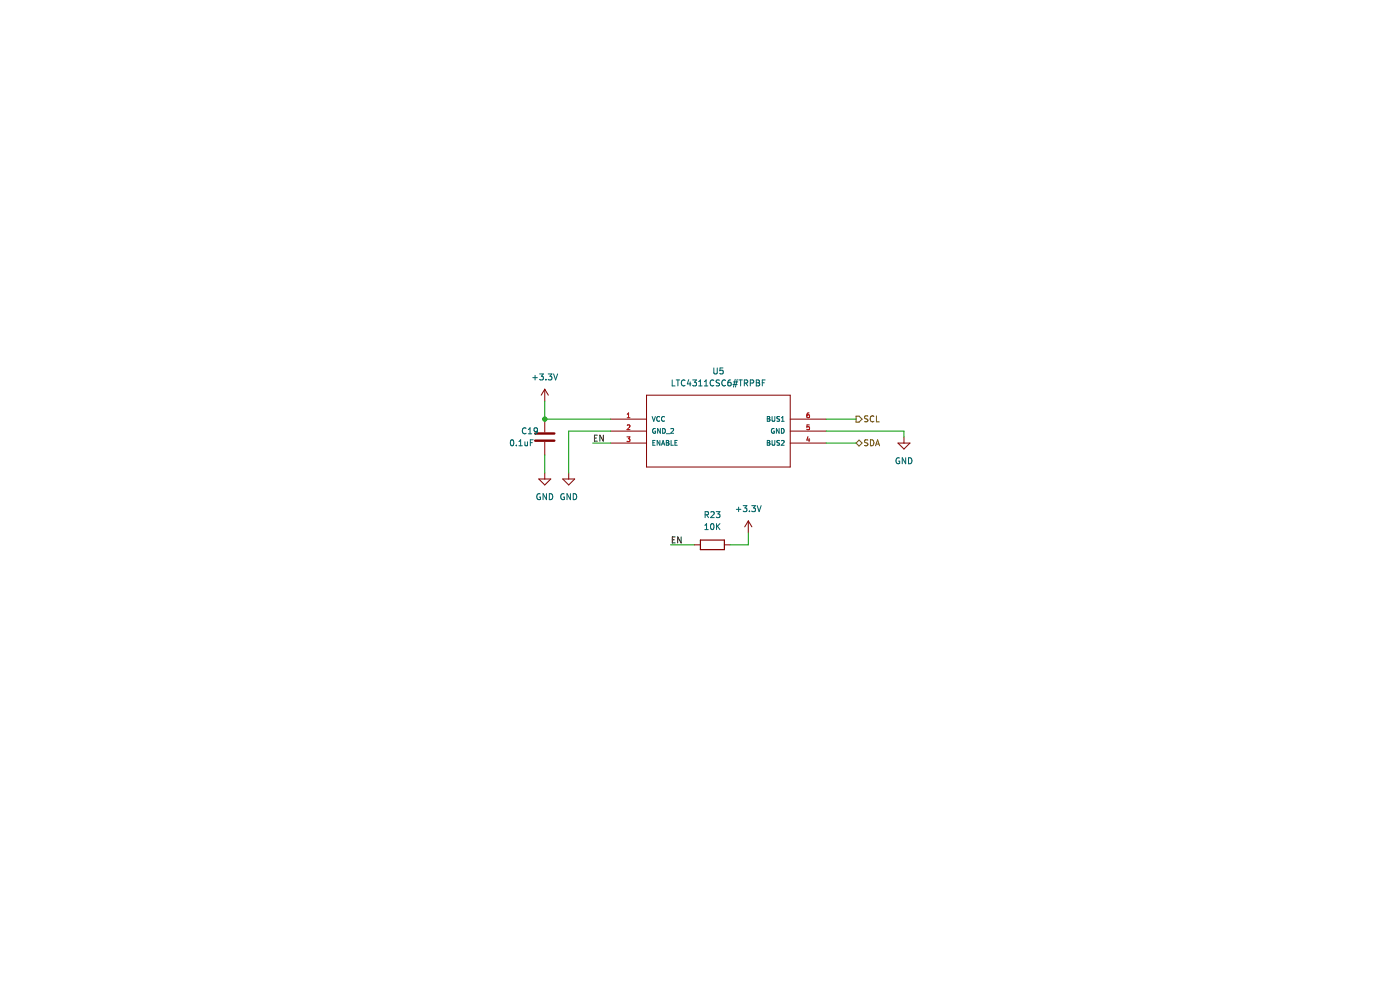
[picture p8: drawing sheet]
(kicad_sch (version 20211123) (generator eeschema)

 (paper "A4")

 (lib_symbols
  (symbol "Device:C" (pin_numbers hide) (pin_names (offset 0.254)) (in_bom yes) (on_board yes)
   (property "Reference" "C" (id 0) (at 0.635 2.54 0) (effects (font (size 1.27 1.27)) (justify left)))
   (property "Value" "C" (id 1) (at 0.635 -2.54 0) (effects (font (size 1.27 1.27)) (justify left)))
   (property "Footprint" "" (id 2) (at 0.9652 -3.81 0) (effects (font (size 1.27 1.27)) hide))
   (property "Datasheet" "~" (id 3) (at 0 0 0) (effects (font (size 1.27 1.27)) hide))
   (symbol "C_0_1"
    (polyline (pts (xy -2.032 -0.762) (xy 2.032 -0.762)) (stroke (width 0.508) (type default) (color 0 0 0 0)) (fill (type none)))
    (polyline (pts (xy -2.032 0.762) (xy 2.032 0.762)) (stroke (width 0.508) (type default) (color 0 0 0 0)) (fill (type none))))
   (symbol "C_1_1"
    (pin passive line (at 0 3.81 270) (length 2.794) (name "~" (effects (font (size 1.27 1.27)))) (number "1" (effects (font (size 1.27 1.27)))))
    (pin passive line (at 0 -3.81 90) (length 2.794) (name "~" (effects (font (size 1.27 1.27)))) (number "2" (effects (font (size 1.27 1.27)))))))
  (symbol "Device:R" (pin_numbers hide) (pin_names (offset 0)) (in_bom yes) (on_board yes)
   (property "Reference" "R" (id 0) (at 2.032 0 90) (effects (font (size 1.27 1.27))))
   (property "Value" "R" (id 1) (at 0 0 90) (effects (font (size 1.27 1.27))))
   (property "Footprint" "" (id 2) (at -1.778 0 90) (effects (font (size 1.27 1.27)) hide))
   (property "Datasheet" "~" (id 3) (at 0 0 0) (effects (font (size 1.27 1.27)) hide))
   (symbol "R_0_1"
    (rectangle (start -1.016 -2.54) (end 1.016 2.54) (stroke (width 0.254) (type default) (color 0 0 0 0)) (fill (type none))))
   (symbol "R_1_1"
    (pin passive line (at 0 3.81 270) (length 1.27) (name "~" (effects (font (size 1.27 1.27)))) (number "1" (effects (font (size 1.27 1.27)))))
    (pin passive line (at 0 -3.81 90) (length 1.27) (name "~" (effects (font (size 1.27 1.27)))) (number "2" (effects (font (size 1.27 1.27)))))))
  (symbol "LTC4311CSC6_TRPBF:LTC4311CSC6#TRPBF" (pin_names (offset 1.016)) (in_bom yes) (on_board yes)
   (property "Reference" "U5" (id 0) (at 22.86 10.16 0) (effects (font (size 1.27 1.27))))
   (property "Value" "LTC4311CSC6#TRPBF" (id 1) (at 22.86 7.62 0) (effects (font (size 1.27 1.27))))
   (property "Footprint" "SC70-SC6" (id 2) (at 0 0 0) (effects (font (size 1.27 1.27)) (justify left bottom) hide))
   (property "Datasheet" "" (id 3) (at 0 0 0) (effects (font (size 1.27 1.27)) (justify left bottom) hide))
   (property "MANUFACTURER_PART_NUMBER" "ltc4311csc6#pbf" (id 4) (at 0 0 0) (effects (font (size 1.27 1.27)) (justify left bottom) hide))
   (property "VENDOR" "Linear Technology" (id 5) (at 0 0 0) (effects (font (size 1.27 1.27)) (justify left bottom) hide))
   (property "COPYRIGHT" "Copyright C 2016 Accelerated Designs. All rights reserved" (id 6) (at 0 0 0) (effects (font (size 1.27 1.27)) (justify left bottom) hide))
   (property "ki_locked" "" (id 7) (at 0 0 0) (effects (font (size 1.27 1.27))))
   (symbol "LTC4311CSC6#TRPBF_0_0"
    (polyline (pts (xy 7.62 -10.16) (xy 38.1 -10.16)) (stroke (width 0.1524) (type default) (color 0 0 0 0)) (fill (type none)))
    (polyline (pts (xy 7.62 5.08) (xy 7.62 -10.16)) (stroke (width 0.1524) (type default) (color 0 0 0 0)) (fill (type none)))
    (polyline (pts (xy 38.1 -10.16) (xy 38.1 5.08)) (stroke (width 0.1524) (type default) (color 0 0 0 0)) (fill (type none)))
    (polyline (pts (xy 38.1 5.08) (xy 7.62 5.08)) (stroke (width 0.1524) (type default) (color 0 0 0 0)) (fill (type none)))
    (pin unspecified line (at 0 0 0) (length 7.62) (name "VCC" (effects (font (size 1.016 1.016)))) (number "1" (effects (font (size 1.016 1.016)))))
    (pin unspecified line (at 0 -2.54 0) (length 7.62) (name "GND_2" (effects (font (size 1.016 1.016)))) (number "2" (effects (font (size 1.016 1.016)))))
    (pin input line (at 0 -5.08 0) (length 7.62) (name "ENABLE" (effects (font (size 1.016 1.016)))) (number "3" (effects (font (size 1.016 1.016)))))
    (pin passive line (at 45.72 -5.08 180) (length 7.62) (name "BUS2" (effects (font (size 1.016 1.016)))) (number "4" (effects (font (size 1.016 1.016)))))
    (pin unspecified line (at 45.72 -2.54 180) (length 7.62) (name "GND" (effects (font (size 1.016 1.016)))) (number "5" (effects (font (size 1.016 1.016)))))
    (pin passive line (at 45.72 0 180) (length 7.62) (name "BUS1" (effects (font (size 1.016 1.016)))) (number "6" (effects (font (size 1.016 1.016)))))))
  (symbol "power:+3.3V" (power) (pin_names (offset 0)) (in_bom yes) (on_board yes)
   (property "Reference" "#PWR" (id 0) (at 0 -3.81 0) (effects (font (size 1.27 1.27)) hide))
   (property "Value" "+3.3V" (id 1) (at 0 3.556 0) (effects (font (size 1.27 1.27))))
   (property "Footprint" "" (id 2) (at 0 0 0) (effects (font (size 1.27 1.27)) hide))
   (property "Datasheet" "" (id 3) (at 0 0 0) (effects (font (size 1.27 1.27)) hide))
   (symbol "+3.3V_0_1"
    (polyline (pts (xy -0.762 1.27) (xy 0 2.54)) (stroke (width 0) (type default) (color 0 0 0 0)) (fill (type none)))
    (polyline (pts (xy 0 0) (xy 0 2.54)) (stroke (width 0) (type default) (color 0 0 0 0)) (fill (type none)))
    (polyline (pts (xy 0 2.54) (xy 0.762 1.27)) (stroke (width 0) (type default) (color 0 0 0 0)) (fill (type none))))
   (symbol "+3.3V_1_1"
    (pin power_in line (at 0 0 90) (length 0) hide (name "+3V3" (effects (font (size 1.27 1.27)))) (number "1" (effects (font (size 1.27 1.27)))))))
  (symbol "power:GND" (power) (pin_names (offset 0)) (in_bom yes) (on_board yes)
   (property "Reference" "#PWR" (id 0) (at 0 -6.35 0) (effects (font (size 1.27 1.27)) hide))
   (property "Value" "GND" (id 1) (at 0 -3.81 0) (effects (font (size 1.27 1.27))))
   (property "Footprint" "" (id 2) (at 0 0 0) (effects (font (size 1.27 1.27)) hide))
   (property "Datasheet" "" (id 3) (at 0 0 0) (effects (font (size 1.27 1.27)) hide))
   (symbol "GND_0_1"
    (polyline (pts (xy 0 0) (xy 0 -1.27) (xy 1.27 -1.27) (xy 0 -2.54) (xy -1.27 -1.27) (xy 0 -1.27)) (stroke (width 0) (type default) (color 0 0 0 0)) (fill (type none))))
   (symbol "GND_1_1"
    (pin power_in line (at 0 0 270) (length 0) hide (name "GND" (effects (font (size 1.27 1.27)))) (number "1" (effects (font (size 1.27 1.27))))))))

 (junction (at 115.57 88.9) (diameter 0) (color 0 0 0 0))

 (wire (pts (xy 142.24 115.57) (xy 147.32 115.57)) (stroke (width 0) (type default) (color 0 0 0 0)))
 (wire (pts (xy 120.65 100.33) (xy 120.65 91.44)) (stroke (width 0) (type default) (color 0 0 0 0)))
 (wire (pts (xy 125.73 93.98) (xy 129.54 93.98)) (stroke (width 0) (type default) (color 0 0 0 0)))
 (wire (pts (xy 175.26 88.9) (xy 181.61 88.9)) (stroke (width 0) (type default) (color 0 0 0 0)))
 (wire (pts (xy 191.77 92.71) (xy 191.77 91.44)) (stroke (width 0) (type default) (color 0 0 0 0)))
 (wire (pts (xy 115.57 88.9) (xy 129.54 88.9)) (stroke (width 0) (type default) (color 0 0 0 0)))
 (wire (pts (xy 175.26 93.98) (xy 181.61 93.98)) (stroke (width 0) (type default) (color 0 0 0 0)))
 (wire (pts (xy 120.65 91.44) (xy 129.54 91.44)) (stroke (width 0) (type default) (color 0 0 0 0)))
 (wire (pts (xy 158.75 113.03) (xy 158.75 115.57)) (stroke (width 0) (type default) (color 0 0 0 0)))
 (wire (pts (xy 115.57 96.52) (xy 115.57 100.33)) (stroke (width 0) (type default) (color 0 0 0 0)))
 (wire (pts (xy 191.77 91.44) (xy 175.26 91.44)) (stroke (width 0) (type default) (color 0 0 0 0)))
 (wire (pts (xy 158.75 115.57) (xy 154.94 115.57)) (stroke (width 0) (type default) (color 0 0 0 0)))
 (wire (pts (xy 115.57 85.09) (xy 115.57 88.9)) (stroke (width 0) (type default) (color 0 0 0 0)))

 (label "EN" (at 125.73 93.98 0) (effects (font (size 1.27 1.27)) (justify left bottom)))
 (label "EN" (at 142.24 115.57 0) (effects (font (size 1.27 1.27)) (justify left bottom)))

 (hierarchical_label "SCL" (shape output) (at 181.61 88.9 0) (effects (font (size 1.27 1.27)) (justify left)))
 (hierarchical_label "SDA" (shape bidirectional) (at 181.61 93.98 0) (effects (font (size 1.27 1.27)) (justify left)))

 (symbol (lib_id "Device:C") (at 115.57 92.71 0) (unit 1) (in_bom yes) (on_board yes)
  (property "Reference" "C19" (id 0) (at 110.49 91.44 0) (effects (font (size 1.27 1.27)) (justify left)))
  (property "Value" "0.1uF" (id 1) (at 107.95 93.98 0) (effects (font (size 1.27 1.27)) (justify left)))
  (property "Footprint" "Capacitor_SMD:C_0603_1608Metric" (id 2) (at 116.5352 96.52 0) (effects (font (size 1.27 1.27)) hide))
  (property "Datasheet" "~" (id 3) (at 115.57 92.71 0) (effects (font (size 1.27 1.27)) hide)) (pin "1") (pin "2"))

 (symbol (lib_id "power:GND") (at 191.77 92.71 0) (unit 1) (in_bom yes) (on_board yes) (fields_autoplaced)
  (property "Reference" "#PWR0143" (id 0) (at 191.77 99.06 0) (effects (font (size 1.27 1.27)) hide))
  (property "Value" "GND" (id 1) (at 191.77 97.79 0))
  (property "Footprint" "" (id 2) (at 191.77 92.71 0) (effects (font (size 1.27 1.27)) hide))
  (property "Datasheet" "" (id 3) (at 191.77 92.71 0) (effects (font (size 1.27 1.27)) hide)) (pin "1"))

 (symbol (lib_id "power:+3.3V") (at 158.75 113.03 0) (unit 1) (in_bom yes) (on_board yes) (fields_autoplaced)
  (property "Reference" "#PWR0147" (id 0) (at 158.75 116.84 0) (effects (font (size 1.27 1.27)) hide))
  (property "Value" "+3.3V" (id 1) (at 158.75 107.95 0))
  (property "Footprint" "" (id 2) (at 158.75 113.03 0) (effects (font (size 1.27 1.27)) hide))
  (property "Datasheet" "" (id 3) (at 158.75 113.03 0) (effects (font (size 1.27 1.27)) hide)) (pin "1"))

 (symbol (lib_id "power:GND") (at 115.57 100.33 0) (unit 1) (in_bom yes) (on_board yes) (fields_autoplaced)
  (property "Reference" "#PWR0145" (id 0) (at 115.57 106.68 0) (effects (font (size 1.27 1.27)) hide))
  (property "Value" "GND" (id 1) (at 115.57 105.41 0))
  (property "Footprint" "" (id 2) (at 115.57 100.33 0) (effects (font (size 1.27 1.27)) hide))
  (property "Datasheet" "" (id 3) (at 115.57 100.33 0) (effects (font (size 1.27 1.27)) hide)) (pin "1"))

 (symbol (lib_id "power:GND") (at 120.65 100.33 0) (unit 1) (in_bom yes) (on_board yes) (fields_autoplaced)
  (property "Reference" "#PWR0146" (id 0) (at 120.65 106.68 0) (effects (font (size 1.27 1.27)) hide))
  (property "Value" "GND" (id 1) (at 120.65 105.41 0))
  (property "Footprint" "" (id 2) (at 120.65 100.33 0) (effects (font (size 1.27 1.27)) hide))
  (property "Datasheet" "" (id 3) (at 120.65 100.33 0) (effects (font (size 1.27 1.27)) hide)) (pin "1"))

 (symbol (lib_id "Device:R") (at 151.13 115.57 90) (unit 1) (in_bom yes) (on_board yes) (fields_autoplaced)
  (property "Reference" "R23" (id 0) (at 151.13 109.22 90))
  (property "Value" "10K" (id 1) (at 151.13 111.76 90))
  (property "Footprint" "Resistor_SMD:R_0603_1608Metric" (id 2) (at 151.13 117.348 90) (effects (font (size 1.27 1.27)) hide))
  (property "Datasheet" "~" (id 3) (at 151.13 115.57 0) (effects (font (size 1.27 1.27)) hide)) (pin "1") (pin "2"))

 (symbol (lib_id "LTC4311CSC6_TRPBF:LTC4311CSC6#TRPBF") (at 129.54 88.9 0) (unit 1) (in_bom yes) (on_board yes) (fields_autoplaced)
  (property "Reference" "U5" (id 0) (at 152.4 78.74 0))
  (property "Value" "LTC4311CSC6#TRPBF" (id 1) (at 152.4 81.28 0))
  (property "Footprint" "Transistor_Power_Module:LTC4311CSC6_TRPBF" (id 2) (at 129.54 88.9 0) (effects (font (size 1.27 1.27)) (justify left bottom) hide))
  (property "Datasheet" "" (id 3) (at 129.54 88.9 0) (effects (font (size 1.27 1.27)) (justify left bottom) hide))
  (property "MANUFACTURER_PART_NUMBER" "ltc4311csc6#pbf" (id 4) (at 129.54 88.9 0) (effects (font (size 1.27 1.27)) (justify left bottom) hide))
  (property "VENDOR" "Linear Technology" (id 5) (at 129.54 88.9 0) (effects (font (size 1.27 1.27)) (justify left bottom) hide))
  (property "COPYRIGHT" "Copyright C 2016 Accelerated Designs. All rights reserved" (id 6) (at 129.54 88.9 0) (effects (font (size 1.27 1.27)) (justify left bottom) hide)) (pin "1") (pin "2") (pin "3") (pin "4") (pin "5") (pin "6"))

 (symbol (lib_id "power:+3.3V") (at 115.57 85.09 0) (unit 1) (in_bom yes) (on_board yes) (fields_autoplaced)
  (property "Reference" "#PWR0144" (id 0) (at 115.57 88.9 0) (effects (font (size 1.27 1.27)) hide))
  (property "Value" "+3.3V" (id 1) (at 115.57 80.01 0))
  (property "Footprint" "" (id 2) (at 115.57 85.09 0) (effects (font (size 1.27 1.27)) hide))
  (property "Datasheet" "" (id 3) (at 115.57 85.09 0) (effects (font (size 1.27 1.27)) hide)) (pin "1")))
